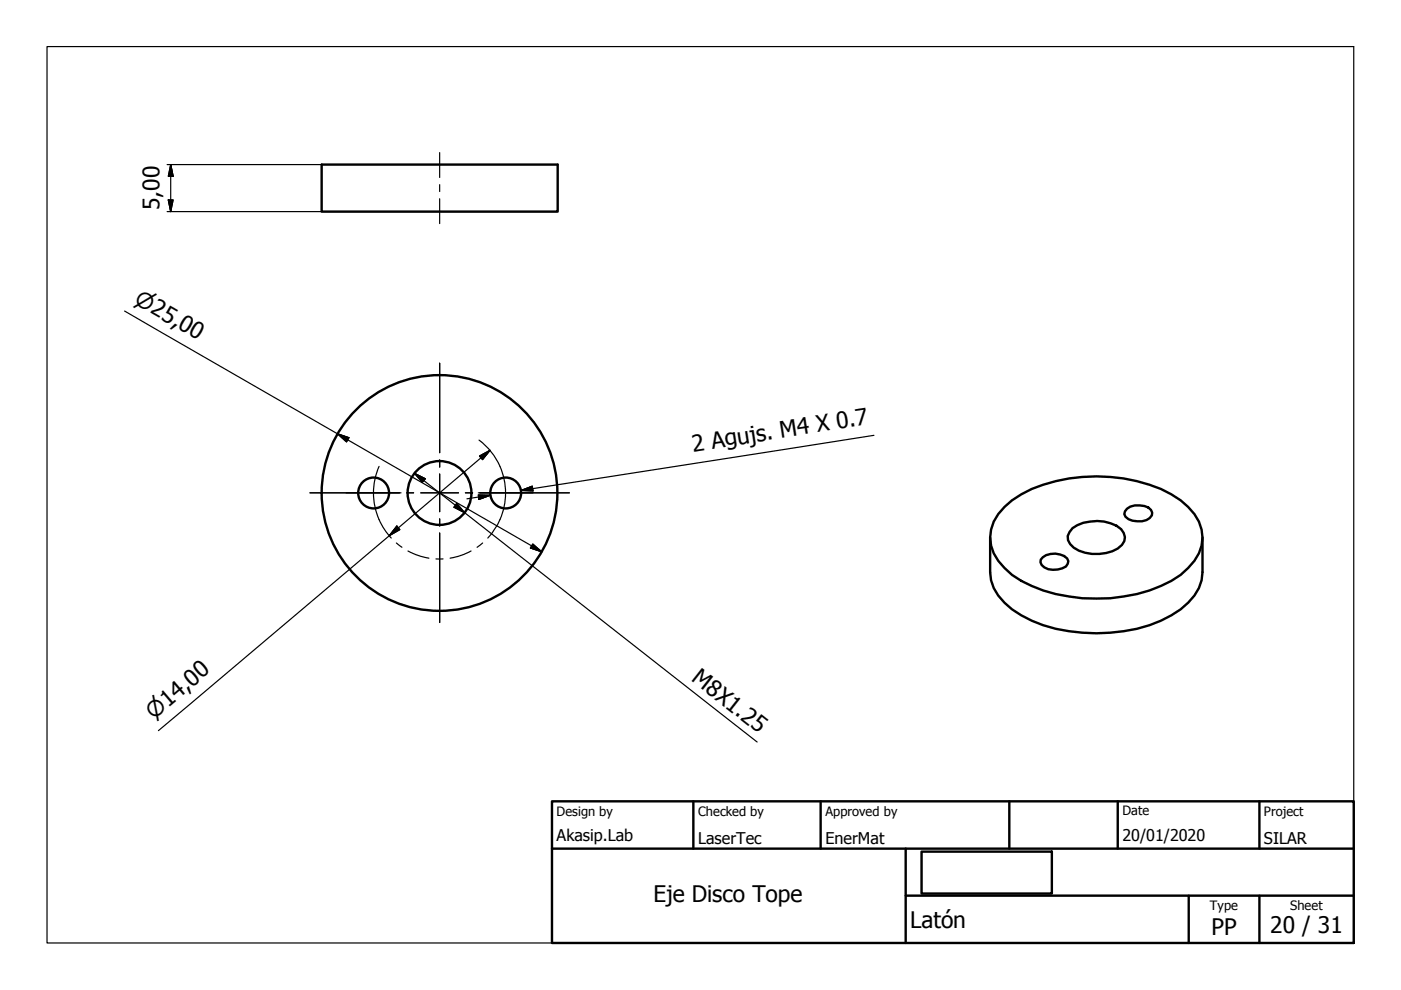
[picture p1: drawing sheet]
<svg xmlns="http://www.w3.org/2000/svg" width="297mm" height="210mm" viewBox="0 0 297 210" stroke-linecap="round" stroke-linejoin="round" font-family="sans-serif">
<!-- layer: Visible (ISO) -->
<g fill="none" stroke="#000" stroke-width=".51">
<path d="M68.2 34.9h50v10h-50zM209.9 114v7.3a9 9 0 0 0 3.1 6.5 24.6 24.6 0 0 0 13.6 6 37 37 0 0 0 19.5-2.2 16 16 0 0 0 8.1-6.9l.6-1.7 .2-1.7v-7.3M213 107.5a24.6 24.6 0 0 1 13.6-6.1 34.7 34.7 0 0 1 21.7 3.4 14.2 14.2 0 0 1 5.9 5.8 8.3 8.3 0 0 1-2.3 9.8 21.3 21.3 0 0 1-10.9 5.6 35.6 35.6 0 0 1-24.5-2.8 14.8 14.8 0 0 1-5.8-5.9 8.4 8.4 0 0 1 2.3-9.8zM221.1 118.1a4.2 4.2 0 0 1 5.2 .3l.2 .6-.1 .5-.4 .6a4.3 4.3 0 0 1-5.1-.3l-.3-.6 .1-.5zM227.4 112a9 9 0 0 1 10.3 .2 2.47 2.47 0 0 1-.7 4.1 9.3 9.3 0 0 1-9.4-.2 2.44 2.44 0 0 1-.2-4.1zM239 107.9a4.3 4.3 0 0 1 5 .2l.3 .6a2.08 2.08 0 0 1-2.2 1.8 4.1 4.1 0 0 1-3.5-.9l-.2-.6 .1-.6z"/>
<circle cx="79.2" cy="104.5" r="3.3"/>
<circle cx="93.2" cy="104.5" r="6.8"/>
<circle cx="93.2" cy="104.5" r="25"/>
<circle cx="107.2" cy="104.5" r="3.3"/>
</g>
<!-- layer: Sketch Geometry (ISO) -->
<path d="M10 9.9h277v190h-277z" fill="none" stroke="#000" stroke-width=".25"/>
<!-- layer: Title (ISO) -->
<path d="M117 169.9h170v30h-170zM117 179.9h170M147 169.9v10M174 169.9v10M192 179.9v20M214 169.9v10M237 169.9v10M267 169.9v10M192 189.9h95M195.4 180.6h27.6v8.9h-27.6zM252 189.9v10M267 189.9v10" fill="none" stroke="#000" stroke-width=".51"/>
<!-- layer: Center Mark (ISO) -->
<path d="M93.2 77v19M93.2 97.5v1.5M65.7 104.5h19M73.4 104.5h11.6M86.2 104.5h1.5M89.2 104.5h8M93.2 100.5v8M93.2 110v1.5M93.2 113v19M98.7 104.5h1.5M101.4 104.5h11.6M101.7 104.5h19" fill="none" stroke="#000" stroke-width=".25"/>
<!-- layer: Centerline (ISO) -->
<path d="M93.2 32.4v5.2M93.2 39.2v1.4M93.2 42.1v5.3M80.4 98.9a14 14 0 0 0 2.6 15.2M106 98.9a14 14 0 0 1-2.6 15.2M84 115.1l1.2 .9M86.5 116.8l2.5 1.1 1.9 .4M92.4 118.5h1.5M99.9 116.8l-1.9 .9-2.6 .6M102.3 115.1l-1.2 .9" fill="none" stroke="#000" stroke-width=".25"/>
<!-- layer: Dimension (ISO) -->
<g fill="none" stroke="#000" stroke-width=".25">
<path d="M35.4 34.9h32.8M36.2 34.9l.5 2.5h-1zM36.2 34.9v10M35.4 44.9h32.8M35.7 42.4h1l-.5 2.5zM26.4 65.9l88.5 51.1M71.6 92l2.4 .8-.5 .9zM101.6 93.3a14 14 0 0 1 4.4 5.6M101.7 96.7l2.2-1.2-1.6 1.9zM103.9 95.5l-70.3 59.4M185.3 92.3l-74.8 11.7 2.5-.4M84.1 111.5l.7 .8-2.3 1.3z"/>
<path d="M87.9 100.4l2.3 1.1-.7 .8zM87.9 100.4l72.6 56.9M96.8 106.7l1.7 2-2.2-1.2zM101.4 104.9l2.5 .1-2.4 .9zM103.9 105l-4.9 .8M110.5 104l2.3-.9 .2 1zM113 115.4l1.9 1.6-2.4-.8z"/>
</g>
<g fill="#000" stroke="#000" stroke-width=".25">
<path d="M36.2 34.9l.5 2.5zM36.2 34.9l.5 2.5h-1zM35.7 42.4l.5 2.5zM35.7 42.4h1l-.5 2.5zM71.6 92l2.4 .8zM71.6 92l2.4 .8-.5 .9zM103.9 95.5l-1.6 1.9zM101.7 96.7l2.2-1.2-1.6 1.9zM84.1 111.5l-1.6 2.1zM84.1 111.5l.7 .8-2.3 1.3zM87.9 100.4l2.3 1.1zM87.9 100.4l2.3 1.1-.7 .8z"/>
<path d="M96.3 107.5l2.2 1.2zM96.8 106.7l1.7 2-2.2-1.2zM101.5 105.9l2.4-.9zM101.4 104.9l2.5 .1-2.4 .9zM112.5 116.2l2.4 .8zM113 115.4l1.9 1.6-2.4-.8zM110.5 104l2.3-.9zM110.5 104l2.3-.9 .2 1z"/>
</g>
<g font-size="4.8">
<text x="33.8" y="44.5" transform="rotate(-90 33.8 44.5)">5,00</text>
<text x="146.9" y="95.7" transform="rotate(-9 146.9 95.7)">2 Agujs. M4 X 0.7</text>
<text x="146.4" y="144.2" transform="rotate(38 146.4 144.2)">M8X1.25</text>
<text x="138.6" y="191.2">Eje Disco Tope</text>
<text x="193" y="196.8">Latón</text>
<text x="269.3" y="197.8">20 / 31</text>
<text x="256.9" y="198.2">PP</text>
</g>
<g font-size="4.6">
<text x="28.3" y="64.2" transform="rotate(30 28.3 64.2)">⌀25,00</text>
<text x="32.6" y="152.6" transform="rotate(-40 32.6 152.6)">⌀14,00</text>
</g>
<g font-size="3.4">
<text x="118" y="178.2">Akasip.Lab</text>
<text x="148" y="178.9">LaserTec</text>
<text x="175" y="178.9">EnerMat</text>
<text x="238" y="178.3">20/01/2020</text>
<text x="268" y="178.9">SILAR</text>
</g>
<g font-size="2.7">
<text x="118" y="173">Design by</text>
<text x="148" y="173">Checked by</text>
<text x="175" y="173">Approved by</text>
<text x="238" y="172.9">Date</text>
<text x="268" y="172.9">Project</text>
<text x="256.5" y="192.9">Type</text>
<text x="273.6" y="193">Sheet</text>
</g>
</svg>
